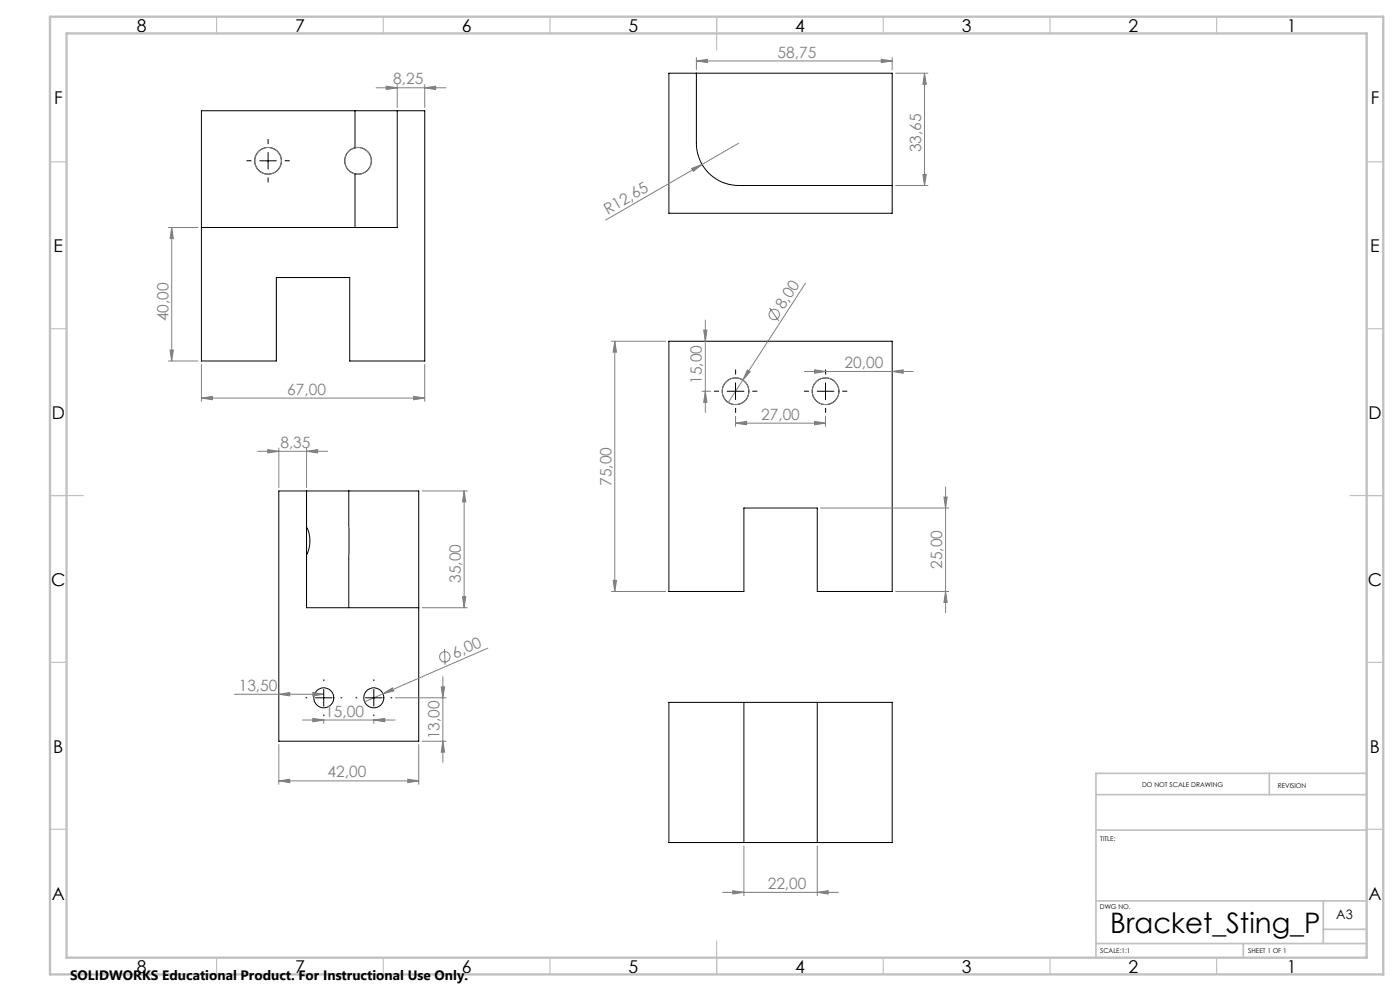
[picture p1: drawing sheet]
<svg xmlns="http://www.w3.org/2000/svg" width="420mm" height="297mm" viewBox="0 0 420 297" stroke-linecap="round" stroke-linejoin="round" font-family="sans-serif">
<g fill="none" stroke="#000" stroke-width=".3">
<path d="M106.5 33.2h12.7M106.5 33.2h-46.1v75h22.5v-25h22v25h22.5v-75h-8.2M106.5 33.2v11.1M119.2 33.2v35h-58.8M200.7 21.9h67v42h-67zM208.9 21.9v21a12.6 12.6 0 0 0 12.7 12.7h46.1M77.9 48.2h5M80.4 45.7v5M106.5 44.3a4 4 0 0 1 4.9 3.9 4 4 0 0 1-4.9 3.9M106.5 44.3a4 4 0 0 0-3.1 3.9 4 4 0 0 0 3.1 3.9M106.5 52.1v16.1M200.7 102.3h67v75h-22.5v-25h-22v25h-22.5z"/>
<path d="M218.2 117.3h5M220.7 114.8v5M245.2 117.3h5M247.6 114.8v5M92 147.1h12.6M92 147.1v35h33.6M92 147.1h-8.4v75h42v-75h-21M92 158.1a9.1 9.1 0 0 1 0 8M104.6 147.1v35M94.7 209.1h4.9M97.1 206.6v5M109.6 209.1h5.1"/>
<path d="M112.1 206.6v5M200.7 210.5h67v42h-67zM223.2 210.5v42M245.2 210.5v42"/>
<circle cx="80.4" cy="48.2" r="4"/>
<circle cx="220.7" cy="117.3" r="4"/>
<circle cx="247.7" cy="117.3" r="4"/>
<circle cx="97.2" cy="209.1" r="3"/>
<circle cx="112.1" cy="209.1" r="3"/>
</g>
<g fill="none" stroke="#808080" stroke-width=".3">
<path d="M208.9 18.3l3.3-.5v1zM208.9 17.3v3.7M208.9 18.3h58.8M264.4 17.8l3.3 .5-3.3 .5zM267.7 17.3v3.7M112.8 26.3h21M115.9 25.8l3.3 .5-3.3 .5zM119.2 25.3v6.9M127.4 26.3l3.3-.5v1zM127.4 25.3v6.9M268.7 21.9h9.7M277.4 21.9l.5 3.4h-1z"/>
<path d="M277.4 21.9v33.7M207.5 50.5l3.1-1.2-2.6 2.1zM210.6 49.3l-28.9 16.7M221.6 42.9l-11 6.4M268.7 55.6h9.7M276.9 52.3h1l-.5 3.3zM50.5 68.2h8.9M51.5 68.2l.5 3.3h-1zM51.5 68.2v40M211.1 99h1l-.5 3.3zM211.6 95.9v27.7M230.9 92.3l2.7 3.9"/>
<path d="M241.6 84.9l-18.8 29M50.5 108.2h8.9M51 104.9h1l-.5 3.3zM60.4 119.3l3.3-.5v1zM60.4 109.2v11.1M60.4 119.3h67M124.1 118.8l3.3 .5-3.3 .5zM127.4 109.2v11.1M183.4 102.3h16.3M184.4 102.3l.6 3.2h-1.1zM184.4 102.3v75M210.6 117.3h2.6"/>
<path d="M211.6 117.3l.5 3.3h-1zM222.8 113.9l-4.3 6.7M224.2 110.9l.9 .5-2.3 2.5zM241.3 111.3h32.7M244.4 110.8l3.2 .5-3.2 .6zM267.7 111.3l3.3-.5v1.1zM77.3 135.3h21M80.3 134.8l3.3 .5-3.3 .4zM83.6 134.3v11.9M92 135.3l3.3-.5v.9zM92 134.3v11.9M220.7 126.8l3.3-.5v1z"/>
<path d="M220.7 124.8v3M220.7 126.8h26.9M244.4 126.3l3.2 .5-3.2 .5zM247.6 124.8v3M104.6 158.1v8zM126.6 147.1h13.6M139.2 147.1l.5 3.3h-1zM139.2 147.1v35M246.2 152.3h38.5M283.2 149h1l-.5 3.3zM283.7 145.9v37.7M138.7 178.8h1l-.5 3.3z"/>
<path d="M183.4 177.3h16.3M183.9 174h1.1l-.6 3.3zM268.7 177.3h16M283.7 177.3l.5 3.2h-1zM126.6 182.1h13.6M133.3 194.5l.2 4.7M146.4 194.2l-37 16.1M70.3 208.1h26.8M83.6 208.1l3.3-.6v1.1zM90.8 215.8h27.7M93.8 207.5l3.3 .6-3.3 .5zM93.8 215.3l3.3 .5-3.3 .5z"/>
<path d="M97.1 215.6v1.2M112.1 215.8l3.3-.5v1zM112.1 215.6v1.2M114.9 207.9l2.8-1.7 .4 .9zM118.6 209.1h15.3M132.4 205.8h1l-.5 3.3zM132.9 202.8v25.7M83.6 234l3.3-.5v1.1zM83.6 223.1v12M83.6 234h42M122.3 233.5l3.3 .5-3.3 .6zM125.6 223.1v12"/>
<path d="M126.6 222.1h7.3M132.9 222.1l.5 3.3h-1zM223.2 253.5v14.9M245.2 253.5v14.9M216.8 267.4h34.7M219.9 266.9l3.3 .5-3.3 .5zM245.2 267.4l3.3-.5v1z"/>
<circle cx="80.4" cy="48.2" r="4"/>
<circle cx="107.4" cy="48.2" r="4"/>
<circle cx="232.3" cy="94.3" r="1.56"/>
<circle cx="220.7" cy="117.3" r="4"/>
<circle cx="247.7" cy="117.3" r="4"/>
<circle cx="133.4" cy="196.9" r="1.56"/>
</g>
<g fill="none" stroke="#000" stroke-width=".3" stroke-dasharray="15.2 1.3 1.3 1.3" stroke-linecap="butt">
<path d="M75.4 48.2h-1.5M80.4 43.2v-1.5M80.4 53.2v1.5M85.4 48.2h1.5M215.7 117.2h-1.5M220.7 112.2v-1.5M225.7 117.2h1.5M242.7 117.2h-1.5M247.7 112.2v-1.5M252.7 117.2h1.5M220.7 122.2v1.5M247.7 122.2v1.5"/>
<path d="M92.2 209.1h-.5M97.2 204.1v-.5M97.2 214.1v.5M102.2 209.1h.5M107.2 209.1h-.5M112.2 204.1v-.5M112.2 214.1v.5M117.2 209.1h.5"/>
</g>
<g fill="none" stroke="#c0c0c0" stroke-width=".35">
<path d="M65 5v5M115 5v5M165 5v5M215 5v10M265 5v5M315 5v5M365 5v5M15 48.5h5M410 48.5h5M15 98.5h5M410 98.5h5M15 148.5h10"/>
<path d="M405 148.5h10M15 198.5h5M410 198.5h5M15 248.5h5M410 248.5h5M65 287v5M115 287v5M165 287v5M215 282v10M265 287v5M315 287v5M365 287v5"/>
</g>
<path d="M328.8 238.2h81.2M380.8 231.8v6.4M410 231.8h-81.2v55.2M328.8 248.8h81.2M328.8 270h81.2M397 270v12.8M397 278.5h13M328.8 282.8h81.2M373 282.8v4.2" fill="none" stroke="#c0c0c0" stroke-width=".5"/>
<path d="M15 5h400v287h-400zM20 10h390v277h-390z" fill="none" stroke="#c0c0c0" stroke-width=".7"/>
<g fill="#808080">
<path d="M114.9 207.9l2.8-1.7 .4 .9z"/>
<path d="M224.2 110.9l.9 .5-2.3 2.5z"/>
<path d="M207.5 50.5l3.1-1.2-2.6 2.1z"/>
<path d="M244.4 126.3l3.2 .5-3.2 .5zM220.7 126.8l3.3-.5v1zM93.8 207.5l3.3 .6-3.3 .5zM83.6 208.1l3.3-.6v1.1z"/>
<path d="M244.4 110.8l3.2 .5-3.2 .6zM267.7 111.3l3.3-.5v1.1zM219.9 266.9l3.3 .5-3.3 .5zM245.2 267.4l3.3-.5v1zM80.3 134.8l3.3 .5-3.3 .4zM92 135.3l3.3-.5v.9zM93.8 215.3l3.3 .5-3.3 .5zM112.1 215.8l3.3-.5v1z"/>
<path d="M211.6 117.3l.5 3.3h-1zM211.1 99h1l-.5 3.3z"/>
<path d="M184.4 102.3l.6 3.2h-1.1zM183.9 174h1.1l-.6 3.3zM139.2 147.1l.5 3.3h-1zM138.7 178.8h1l-.5 3.3zM132.4 205.8h1l-.5 3.3zM132.9 222.1l.5 3.3h-1z"/>
<path d="M283.2 149h1l-.5 3.3zM283.7 177.3l.5 3.2h-1z"/>
<path d="M83.6 234l3.3-.5v1.1zM122.3 233.5l3.3 .5-3.3 .6z"/>
<path d="M264.4 17.8l3.3 .5-3.3 .5zM208.9 18.3l3.3-.5v1z"/>
<path d="M115.9 25.8l3.3 .5-3.3 .5zM127.4 26.3l3.3-.5v1zM60.4 119.3l3.3-.5v1zM124.1 118.8l3.3 .5-3.3 .5z"/>
<path d="M276.9 52.3h1l-.5 3.3zM277.4 21.9l.5 3.4h-1z"/>
<path d="M51.5 68.2l.5 3.3h-1zM51 104.9h1l-.5 3.3z"/>
</g>
<text font-size="8.5" x="333.1" y="279.7">Bracket_Sting_P</text>
<g font-size="5.3">
<text x="41" y="9.5">8</text>
<text x="88.5" y="9.5">7</text>
<text x="138.5" y="9.5">6</text>
<text x="188.5" y="9.5">5</text>
<text x="238.5" y="9.5">4</text>
<text x="288.5" y="9.5">3</text>
<text x="338.5" y="9.5">2</text>
<text x="386" y="9.5">1</text>
<text x="16.2" y="31.2">F</text>
<text x="411.2" y="31.2">F</text>
<text x="16.1" y="75.5">E</text>
<text x="411.1" y="75.5">E</text>
<text x="15.5" y="125.5">D</text>
<text x="410.5" y="125.5">D</text>
<text x="15.4" y="175.5">C</text>
<text x="410.4" y="175.5">C</text>
<text x="16" y="225.5">B</text>
<text x="411" y="225.5">B</text>
<text x="15.5" y="269.7">A</text>
<text x="410.5" y="269.7">A</text>
<text x="41" y="291.5">8</text>
<text x="88.5" y="291.5">7</text>
<text x="138.5" y="291.5">6</text>
<text x="188.5" y="291.5">5</text>
<text x="238.5" y="291.5">4</text>
<text x="288.5" y="291.5">3</text>
<text x="338.5" y="291.5">2</text>
<text x="386" y="291.5">1</text>
</g>
<g font-size="4.7" fill="#808080">
<text x="233.3" y="17.2">58,75</text>
<text x="118" y="25.3">8,25</text>
<text x="276.4" y="45.6" transform="rotate(-90 276.4 45.6)">33,65</text>
<text x="182.3" y="64.4" transform="rotate(-30 182.3 64.4)">R12,65</text>
<text x="235.1" y="93" transform="rotate(-57 235.1 93)">8,00</text>
<text x="50.5" y="96.3" transform="rotate(-90 50.5 96.3)">40,00</text>
<text x="253.4" y="110.3">20,00</text>
<text x="86.2" y="118.3">67,00</text>
<text x="210.6" y="115" transform="rotate(-90 210.6 115)">15,00</text>
<text x="228.3" y="125.8">27,00</text>
<text x="84.1" y="134.2">8,35</text>
<text x="183.4" y="145.7" transform="rotate(-90 183.4 145.7)">75,00</text>
<text x="282.7" y="170.5" transform="rotate(-90 282.7 170.5)">25,00</text>
<text x="138.2" y="174.7" transform="rotate(-90 138.2 174.7)">35,00</text>
<text x="136.5" y="197.4" transform="rotate(-23 136.5 197.4)">6,00</text>
<text x="71.6" y="207">13,50</text>
<text x="97.6" y="214.8">15,00</text>
<text x="131.9" y="221.6" transform="rotate(-90 131.9 221.6)">13,00</text>
<text x="98.3" y="233">42,00</text>
<text x="230.3" y="266.4">22,00</text>
</g>
<text font-size="4.1" x="21" y="293.7">SOLIDWORKS Educational Product. For Instructional Use Only.</text>
<text font-size="3.9" x="400.9" y="275.5">A3</text>
<g font-size="2">
<text x="342.6" y="236">DO NOT SCALE DRAWING</text>
<text x="383.3" y="236.2">REVISION</text>
<text x="330.1" y="251.9">TITLE:</text>
<text x="330" y="272.5">DWG NO.</text>
<text x="330.1" y="285.6">SCALE:1:1</text>
<text x="374.5" y="285.6">SHEET 1 OF 1</text>
</g>
</svg>
